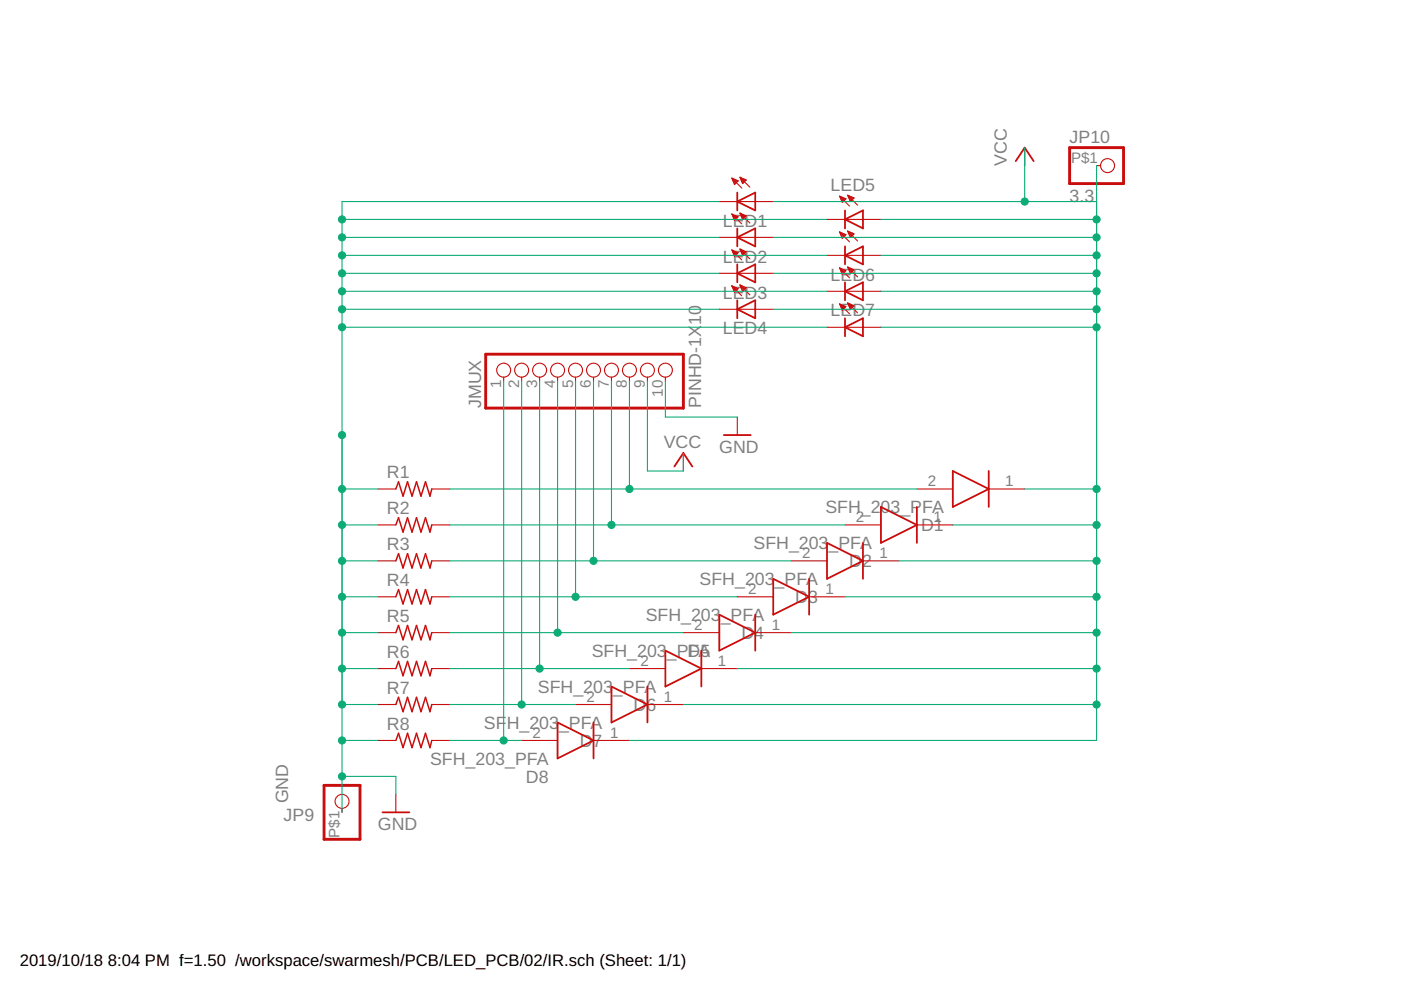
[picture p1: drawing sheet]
<svg xmlns="http://www.w3.org/2000/svg" width="297mm" height="210mm" viewBox="0 0 297 210" stroke-linecap="round" stroke-linejoin="round" font-family="sans-serif">
<path d="M83.9 103.7l.6-1.5 .9 3 1-3 1 3 .9-3 1 3 .9-3 1 3 .3-1.5M83.9 111.3l.6-1.5 .9 3 1-3 1 3 .9-3 1 3 .9-3 1 3 .3-1.5M83.9 118.9l.6-1.5 .9 3 1-3 1 3 .9-3 1 3 .9-3 1 3 .3-1.5M83.9 126.5l.6-1.5 .9 3.1 1-3.1 1 3.1 .9-3.1 1 3.1 .9-3.1 1 3.1 .3-1.6M83.9 134.1l.6-1.5 .9 3.1 1-3.1 1 3.1 .9-3.1 1 3.1 .9-3.1 1 3.1 .3-1.6M83.9 141.8l.6-1.6 .9 3.1 1-3.1 1 3.1 .9-3.1 1 3.1 .9-3.1 1 3.1 .3-1.5M83.9 149.4l.6-1.6 .9 3.1 1-3.1 1 3.1 .9-3.1 1 3.1 .9-3.1 1 3.1 .3-1.5M83.9 157l.6-1.5 .9 3 1-3 1 3 .9-3 1 3 .9-3 1 3 .3-1.5" fill="none" stroke="#c90d0c" stroke-width=".32"/>
<g fill="none" stroke="#c90d0c" stroke-width=".23">
<path d="M155.2 37.8l2.1 2.1M155.2 37.8l1.3 .6-.8 .7zM155.2 37.8h.1M155.3 38h.4M155.4 38.2h.8M155.4 38.4h1M155.5 38.6h.7M155.6 38.8h.4M155.7 39h.2M156.9 37.6l2.1 2.1M156.9 37.6l1.3 .6-.7 .7zM156.9 37.6h.1"/>
<path d="M157 37.8h.4M157.1 38h.8M157.2 38.2h1M157.2 38.4h.7M157.3 38.6h.5M157.4 38.8h.2M217.3 31.3v3.8M232.5 35.1h.8M152.5 42.7h11.4M152.5 50.3h11.4M152.5 58h11.4M155.2 45.4l2.1 2.1"/>
<path d="M155.2 45.4l1.3 .6-.8 .7M155.2 45.4l.5 1.3M155.2 53l2.1 2.1M155.2 53l1.3 .6-.8 .7zM155.2 45.5h.2M155.2 53.2h.4M155.3 45.7h.6M155.3 53.4h.7M155.4 45.9h.9M155.4 53.6h1.1M155.5 46.1h.9M155.5 53.8h.8"/>
<path d="M155.6 46.3h.6M155.6 54h.5M155.6 46.5h.4M155.7 54.2h.2M155.7 46.7h.1M156.9 45.2l2.1 2.1M156.9 45.2l1.3 .6-.7 .7zM156.9 52.8l2.1 2.1M156.9 52.8l1.3 .6-.7 .7zM156.9 45.3h.2M157 53h.2M157 45.5h.6"/>
<path d="M157 53.2h.7M157.1 45.7h.9M157.1 53.4h1.1M157.2 45.9h.9M157.2 53.6h.8M157.3 46.1h.6M157.3 53.8h.5M157.4 46.3h.3M157.4 54h.2M157.4 46.5h.1M175.3 46.5h11.5M175.3 54.1h11.5"/>
<path d="M178 41.6l2.1 2.1M178 41.6l1.3 .6M178 41.6l.6 1.3 .7-.7M178 49.2l2.1 2.1M178 49.2l1.3 .6-.7 .7zM178 56.8l2.1 2.1M178 56.8l1.3 .6-.7 .7zM178 49.2h.1M178.1 56.9h.1M178.1 41.8h.3M178.1 49.4h.5M178.1 57.1h.6"/>
<path d="M178.2 42h.7M178.2 49.6h.8M178.2 57.3h1M178.3 42.1h1M178.3 49.8h1M178.3 57.5h.9M178.4 42.4h.8M178.4 50h.7M178.4 57.7h.6M178.4 42.5h.6M178.5 50.2h.4M178.5 57.9h.4"/>
<path d="M178.5 42.7h.3M178.5 50.4h.2M178.6 58.1h.1M179.7 41.4l2.1 2.1M179.7 41.4l1.4 .6-.8 .7zM179.7 49l2.1 2.1M179.7 49l1.4 .6-.8 .7zM179.7 56.6l2.1 2.1M179.7 56.6l1.4 .6-.8 .8zM179.7 49h.1M179.8 56.7h.1M179.8 41.6h.3"/>
<path d="M179.8 49.2h.5M179.9 56.9h.5M179.9 41.8h.7M179.9 49.4h.8M179.9 57.1h.9M180 42h1.1M180 49.6h1M180 57.3h1M180.1 42.1h.8M180.1 49.8h.7M180.1 57.5h.7M180.1 42.4h.6"/>
<path d="M180.2 50h.4M180.2 57.7h.4M180.2 42.5h.3M180.3 50.2h.1M180.3 57.9h.1M106.8 80v.8M110.6 80v.8M114.4 80v.8M118.2 80v.8M122 80v.8M125.8 80v.8M129.6 80v.8"/>
<path d="M133.5 80v.8M137.3 80v.8M141.1 80v.8M152.5 65.6h11.4M155.2 60.6l2.1 2.1M155.2 60.6h.1M155.2 60.6l1.3 .6-.8 .8zM155.3 60.9h.4M155.3 61h.8M155.4 61.2h1.1M155.5 61.4h.8M155.6 61.6h.5"/>
<path d="M155.7 61.8h.2M156.9 60.4l2.1 2.1M156.9 60.4l1.3 .6-.7 .8zM156.9 60.5h.1M157 60.6h.4M157.1 60.9h.7M157.1 61h1.1M157.2 61.2h.8M157.3 61.4h.5M157.4 61.6h.2M175.3 61.8h11.5M175.3 69.4h11.5"/>
<path d="M178 64.4l2.1 2.1M178 64.4l1.3 .6-.7 .8M178 64.4l.6 1.4M178.1 64.6h.3M178.2 64.8h.6M178.2 65h1.1M178.3 65.2h.9M178.4 65.4h.6M178.5 65.6h.3M178.6 65.8h.1M179.7 64.2l2.1 2.1M179.7 64.2l1.4 .6-.8 .8"/>
<path d="M179.7 64.2l.6 1.4M179.8 64.4h.3M179.9 64.6h.6M180 64.8h1M180 65h.9M180.1 65.2h.6M180.2 65.4h.3M180.3 65.6h.1M144.9 96.1v3.8M156.3 88.4v3.8M80.1 103.7h3.8M80.1 111.3h3.8"/>
<path d="M80.1 118.9h3.8M91.5 103.7h3.9M91.5 111.3h3.9M91.5 118.9h3.9M167.7 118.9h7.6M179.2 111.3h7.6M183 118.9h7.6M194.4 103.7h7.6M194.4 111.3h7.6M209.6 103.7h7.7M80.1 126.5h3.8M80.1 134.1h3.8"/>
<path d="M91.5 126.5h3.9M91.5 134.1h3.9M144.9 134.1h7.6M156.3 126.5h7.6M160.1 134.1h7.6M171.6 126.5h7.6M80.1 141.8h3.8M80.1 149.4h3.8M80.1 157h3.8M91.5 141.8h3.9M91.5 149.4h3.9M91.5 157h3.9"/>
<path d="M110.6 157h7.6M122 149.4h7.6M125.8 157h7.7M133.5 141.8h7.6M137.3 149.4h7.6M148.7 141.8h7.6M72.5 171.4v.8M83.9 168.4v3.8"/>
<circle cx="234.8" cy="35.1" r="1.48"/>
<circle cx="106.8" cy="78.5" r="1.48"/>
<circle cx="110.6" cy="78.5" r="1.48"/>
<circle cx="114.4" cy="78.5" r="1.48"/>
<circle cx="118.2" cy="78.5" r="1.48"/>
<circle cx="122" cy="78.5" r="1.48"/>
<circle cx="125.8" cy="78.5" r="1.48"/>
<circle cx="129.6" cy="78.5" r="1.48"/>
<circle cx="133.5" cy="78.5" r="1.48"/>
<circle cx="137.3" cy="78.5" r="1.48"/>
<circle cx="141.1" cy="78.5" r="1.48"/>
<circle cx="72.5" cy="169.9" r="1.48"/>
</g>
<path d="M226.8 31.3h11.4v7.6h-11.4zM103 75.1h41.9v11.4h-41.9zM68.7 166.5h7.6v11.4h-7.6z" fill="none" stroke="#c90d0c" stroke-width=".61"/>
<g fill="none" stroke="#c90d0c" stroke-width=".38">
<path d="M215.3 34.2l2-2.9 1.9 2.9M156.3 42.7l3.8-1.9v3.8zM156.3 50.3l3.8-1.9v3.8zM156.3 58l3.8-2v3.9zM156.3 40.8v3.8M156.3 48.4v3.8M156.3 56v3.9M179.2 46.5l3.8-1.9v3.8zM179.2 54.1l3.8-1.9v3.8zM179.2 44.6v3.8M179.2 52.2v3.8M179.2 59.9v3.8"/>
<path d="M156.3 65.6l3.8-1.9v3.8zM156.3 63.7v3.8M179.2 61.8l3.8-1.9v3.8zM179.2 69.4l3.8-1.9v3.8zM179.2 67.5v3.8M143 98.9l1.9-2.8 1.9 2.8M153.5 92.2h5.7M202 99.9l7.6 3.8-7.6 3.8zM209.6 99.9v7.6M175.3 115.1l7.7 3.8-7.7 3.8zM183 115.1v7.6M186.8 107.5l7.6 3.8-7.6 3.8z"/>
<path d="M194.4 107.5v7.6M141.1 137.9l7.6 3.9-7.6 3.8zM148.7 137.9v7.7M152.5 130.3l7.6 3.8-7.6 3.8zM160.1 130.3v7.6M163.9 122.7l7.7 3.8-7.7 3.8zM171.6 122.7v7.6M118.2 153.2l7.6 3.8-7.6 3.8zM125.8 153.2v7.6M129.6 145.6l7.7 3.8-7.7 3.8zM137.3 145.6v7.6M81.1 172.2h5.7"/>
</g>
<g fill="none" stroke="#0dab76" stroke-width=".23">
<path d="M217.3 31.3v11.4M232.5 35.1v121.9h-99M72.5 46.5h102.8M72.5 50.3h80M72.5 54.1h102.8M72.5 58h80M152.5 42.7h-80v129.5M163.9 42.7h68.6M163.9 50.3h68.6M163.9 58h68.6M186.8 46.5h45.7M186.8 54.1h45.7"/>
<path d="M72.5 61.8h102.8M72.5 65.6h80M72.5 69.4h102.8M163.9 65.6h68.6M186.8 61.8h45.7M186.8 69.4h45.7M106.8 80.8v76.2M110.6 80.8v68.6M114.4 80.8v61M118.2 80.8v53.3M122 80.8v45.7M125.8 80.8v38.1"/>
<path d="M129.6 80.8v30.5M133.5 80.8v22.9M137.3 80.8v19.1h7.6v-3.8M141.1 80.8v7.6h15.2M72.5 103.7h7.6M72.5 111.3h7.6M72.5 118.9h7.6M95.4 103.7h99M95.4 111.3h83.8M95.4 118.9h72.3M190.6 118.9h41.9M202 111.3h30.5"/>
<path d="M217.3 103.7h15.2M72.5 126.5h7.6M72.5 134.1h7.6M95.4 126.5h60.9M95.4 134.1h49.5M167.7 134.1h64.8M179.2 126.5h53.3M72.5 141.8h7.6M72.5 149.4h7.6M72.5 157h7.6M95.4 141.8h38.1M95.4 149.4h26.6"/>
<path d="M95.4 157h15.2M144.9 149.4h87.6M156.3 141.8h76.2M72.5 164.6h11.4v3.8"/>
</g>
<g fill="#0dab76" stroke="#0dab76" stroke-width=".21">
<circle cx="133.5" cy="103.7" r=".76"/>
<circle cx="129.6" cy="111.3" r=".76"/>
<circle cx="125.8" cy="118.9" r=".76"/>
<circle cx="122" cy="126.5" r=".76"/>
<circle cx="118.2" cy="134.1" r=".76"/>
<circle cx="114.4" cy="141.8" r=".76"/>
<circle cx="110.6" cy="149.4" r=".76"/>
<circle cx="106.8" cy="157" r=".76"/>
<circle cx="72.5" cy="111.3" r=".76"/>
<circle cx="72.5" cy="118.9" r=".76"/>
<circle cx="72.5" cy="126.5" r=".76"/>
<circle cx="72.5" cy="134.1" r=".76"/>
<circle cx="72.5" cy="141.8" r=".76"/>
<circle cx="72.5" cy="149.4" r=".76"/>
<circle cx="72.5" cy="103.7" r=".76"/>
<circle cx="72.5" cy="92.2" r=".76"/>
<circle cx="72.5" cy="46.5" r=".76"/>
<circle cx="72.5" cy="50.3" r=".76"/>
<circle cx="72.5" cy="54.1" r=".76"/>
<circle cx="72.5" cy="58" r=".76"/>
<circle cx="72.5" cy="61.8" r=".76"/>
<circle cx="72.5" cy="65.6" r=".76"/>
<circle cx="72.5" cy="69.4" r=".76"/>
<circle cx="72.5" cy="157" r=".76"/>
<circle cx="72.5" cy="164.6" r=".76"/>
<circle cx="232.5" cy="126.5" r=".76"/>
<circle cx="232.5" cy="134.1" r=".76"/>
<circle cx="232.5" cy="141.8" r=".76"/>
<circle cx="232.5" cy="149.4" r=".76"/>
<circle cx="232.5" cy="118.9" r=".76"/>
<circle cx="232.5" cy="111.3" r=".76"/>
<circle cx="232.5" cy="103.7" r=".76"/>
<circle cx="232.5" cy="69.4" r=".76"/>
<circle cx="232.5" cy="65.6" r=".76"/>
<circle cx="232.5" cy="61.8" r=".76"/>
<circle cx="232.5" cy="58" r=".76"/>
<circle cx="232.5" cy="54.1" r=".76"/>
<circle cx="232.5" cy="50.3" r=".76"/>
<circle cx="232.5" cy="46.5" r=".76"/>
<circle cx="217.3" cy="42.7" r=".76"/>
</g>
<g font-size="3.8" fill="#808080">
<text x="213.4" y="35.1" transform="rotate(-90 213.4 35.1)">VCC</text>
<text x="226.8" y="30.3">JP10</text>
<text x="176.1" y="40.4">LED5</text>
<text x="226.8" y="42.7">3.3</text>
<text x="153.3" y="48.1">LED1</text>
<text x="153.3" y="55.7">LED2</text>
<text x="176.1" y="59.5">LED6</text>
<text x="153.3" y="63.3">LED3</text>
<text x="148.7" y="68.9" transform="rotate(-90 148.7 68.9)">10</text>
<text x="153.3" y="70.9">LED4</text>
<text x="176.1" y="67.1">LED7</text>
<text x="102" y="86.5" transform="rotate(-90 102 86.5)">JMUX</text>
<text x="148.7" y="86.5" transform="rotate(-90 148.7 86.5)">PINHD-1X</text>
<text x="140.7" y="94.9">VCC</text>
<text x="82" y="101.4">R1</text>
<text x="152.5" y="96.1">GND</text>
<text x="82" y="109">R2</text>
<text x="175" y="108.8">SFH_203_P</text>
<text x="195.3" y="112.6">D1</text>
<text x="195.5" y="108.8">FA</text>
<text x="82" y="116.7">R3</text>
<text x="159.8" y="116.4">SFH_203</text>
<text x="175.7" y="116.4">_PFA</text>
<text x="82" y="124.3">R4</text>
<text x="148.3" y="124">SFH_203</text>
<text x="164.2" y="124">_PFA</text>
<text x="180.1" y="120.2">D2</text>
<text x="82" y="131.9">R5</text>
<text x="136.9" y="131.7">SFH_203</text>
<text x="152.8" y="131.7">_PFA</text>
<text x="168.6" y="127.9">D3</text>
<text x="157.2" y="135.5">D4</text>
<text x="82" y="139.5">R6</text>
<text x="125.5" y="139.3">SFH_203</text>
<text x="141.4" y="139.3">_PD5</text>
<text x="146" y="139.3">FA</text>
<text x="82" y="147.1">R7</text>
<text x="114" y="146.9">SFH_203</text>
<text x="130" y="146.9">_PFA</text>
<text x="82" y="154.7">R8</text>
<text x="102.6" y="154.5">SF</text>
<text x="107.4" y="154.5">H_203</text>
<text x="118.5" y="154.5">_PFA</text>
<text x="134.3" y="150.7">D6</text>
<text x="122.9" y="158.3">D7</text>
<text x="91.2" y="162.1">SFH_203_PFA</text>
<text x="111.5" y="165.9">D8</text>
<text x="61.1" y="170.3" transform="rotate(-90 61.1 170.3)">GND</text>
<text x="60.1" y="174.1">JP9</text>
<text x="80.1" y="176">GND</text>
</g>
<g font-size="3.5">
<text x="4.2" y="204.7">2019/10/18</text>
<text x="22.9" y="204.7">8:04 PM f=1.50 /workspace/swarmesh/PCB/LED_PCB/02/IR.sch (Sheet: 1/1)</text>
</g>
<g font-size="3.2" fill="#808080">
<text x="227.1" y="34.6">P$1</text>
<text x="106.3" y="82.3" transform="rotate(-90 106.3 82.3)">1</text>
<text x="110.1" y="82.3" transform="rotate(-90 110.1 82.3)">2</text>
<text x="113.9" y="82.3" transform="rotate(-90 113.9 82.3)">3</text>
<text x="117.7" y="82.3" transform="rotate(-90 117.7 82.3)">4</text>
<text x="121.5" y="82.3" transform="rotate(-90 121.5 82.3)">5</text>
<text x="125.3" y="82.3" transform="rotate(-90 125.3 82.3)">6</text>
<text x="129.1" y="82.3" transform="rotate(-90 129.1 82.3)">7</text>
<text x="132.9" y="82.3" transform="rotate(-90 132.9 82.3)">8</text>
<text x="136.7" y="82.3" transform="rotate(-90 136.7 82.3)">9</text>
<text x="140.5" y="84.1" transform="rotate(-90 140.5 84.1)">10</text>
<text x="196.7" y="103.1">2</text>
<text x="213.1" y="103.1">1</text>
<text x="181.5" y="110.8">2</text>
<text x="197.9" y="110.8">1</text>
<text x="170.1" y="118.4">2</text>
<text x="186.5" y="118.4">1</text>
<text x="158.6" y="126">2</text>
<text x="175" y="126">1</text>
<text x="147.2" y="133.6">2</text>
<text x="163.6" y="133.6">1</text>
<text x="135.8" y="141.2">2</text>
<text x="152.2" y="141.2">1</text>
<text x="124.3" y="148.8">2</text>
<text x="140.8" y="148.8">1</text>
<text x="112.9" y="156.5">2</text>
<text x="129.3" y="156.5">1</text>
<text x="72" y="177.6" transform="rotate(-90 72 177.6)">P$1</text>
</g>
</svg>
